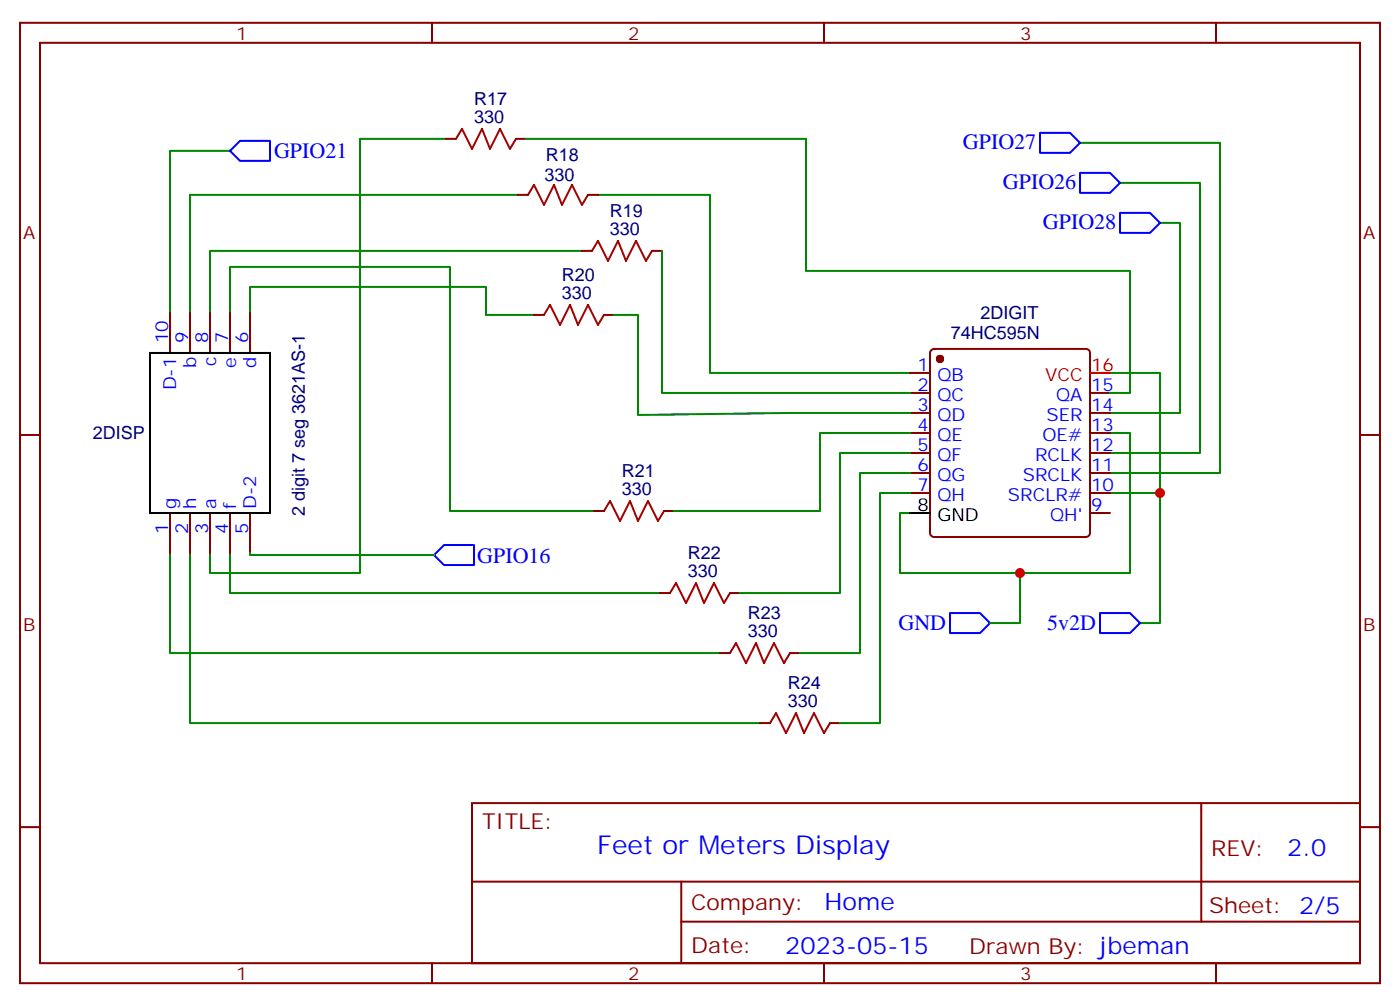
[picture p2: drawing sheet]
<svg xmlns="http://www.w3.org/2000/svg" width="247mm" height="177mm" viewBox="0 0 247 177" stroke-linecap="round" stroke-linejoin="round" font-family="sans-serif">
<g fill="none" stroke="#870000" stroke-width=".35">
<path d="M3.5 4h239.9v169.4h-239.9zM7.1 7.5h232.8v162.3h-232.8zM76.2 4v3.5M145.3 4v3.5M214.5 4v3.5M78.7 24.5h1.7M91 24.5h1.8M91.4 34.4h1.7M103.7 34.4h1.8M30 55.2v7M33.5 55.2v7M37 55.2v7"/>
<path d="M40.6 55.2v7M44.1 55.2v7M94.2 55.5h1.8M102.7 44.2h1.7M106.5 55.5h1.8M115 44.2h1.8M3.5 76.7h3.6M160.5 65.8h3.5M160.5 69.3h3.5M160.5 72.8h3.5M160.5 76.3h3.5M160.5 79.9h3.5"/>
<path d="M164.3 61.7l.4-.2h26.9a.71 .71 0 0 1 .7 .7v31.8a.76 .76 0 0 1-.7 .7h-26.9a.76 .76 0 0 1-.7-.7v-31.8zM192.3 69.3h3.5M192.3 72.8h3.5M192.3 76.3h3.5M192.3 79.9h3.5M239.9 76.7h3.5M30 90.5v7M33.5 90.5v7M37 90.5v7M40.6 90.5v7M44.1 90.5v7M104.8 90.1h1.7"/>
<path d="M117.1 90.1h1.8M160.5 83.4h3.5M160.5 86.9h3.5M192.3 83.4h3.5M192.3 86.9h3.5M192.3 90.5h3.5M116.4 104.6h1.8M127 115.1h1.8M128.8 104.6h1.7M139.3 115.1h1.8M134.1 127.5h1.7M146.4 127.5h1.8"/>
<path d="M3.5 145.8h3.6M83.3 141.6h156.6v28.2h-156.6zM83.3 155.5h156.5M120.2 155.5v14.1M211.9 141.6v20.9M239.9 145.8h3.5M76.2 169.8v3.6M120.2 162.5h119.6M145.3 169.8v3.6M214.5 169.8v3.6"/>
</g>
<g fill="none" stroke="#008700" stroke-width=".35">
<path d="M40.6 26.6h-10.6v28.6M78.7 24.5h-15.2v76.5h-26.5v-3.5M91.4 34.4h-57.9v20.8M92.8 24.5h49.4v23.3h57.1v21.5h-3.5M105.5 34.4h19.7v31.4h35.3M190.5 25.2h24.7v58.2h-19.4M197.6 32.2h14.1v47.7h-15.9M204.6 39.3h3.5v33.5h-12.3M40.6 55.2v-8.1h38.8v43h25.4M44.1 55.2v-4.6h41.6v4.9h8.5M102.7 44.2h-65.7v11M108.3 55.5h4.2v17.7l26.8-.4h21.2"/>
<path d="M116.8 44.2v25.1h43.7M160.5 76.3h-15.9v13.8h-25.7M160.5 79.9h-12.3v24.7h-17.7M195.8 76.3h3.5v24.7h-19.4v8.9h-5.3M195.8 65.8h8.8v44.1h-3.5M30 97.5v17.6h97M33.5 97.5v30h100.6M40.6 97.5v7.1h75.8M44.1 97.5v.4h32.5M160.5 90.5h-1.8v10.5h21.2M160.5 83.4h-8.8v31.7h-10.6M160.5 86.9h-5.3v40.6h-7"/>
<path d="M195.8 86.9h8.8"/>
</g>
<path d="M40.6 26.6l1.7-1.8h5.3v3.6h-5.3zM183.4 23.4h5.3l1.8 1.8-1.8 1.8h-5.3zM190.5 30.5h5.3l1.8 1.7-1.8 1.8h-5.3zM197.6 37.5h5.2l1.8 1.8-1.8 1.8h-5.2zM76.6 97.9l1.7-1.8h5.3v3.5h-5.3zM167.6 108.1h5.3l1.7 1.8-1.7 1.7h-5.3zM194 108.1h5.3l1.8 1.8-1.8 1.7h-5.3z" fill="none" stroke="#00f" stroke-width=".35"/>
<path d="M80.4 24.5l1.1-1.8 1.8 3.5 1.7-3.5 1.4 3.5 1.8-3.5 1.8 3.5 1-1.7M93.1 34.4l1.1-1.8 1.8 3.5 1.7-3.5 1.4 3.5 1.8-3.5 1.8 3.5 1-1.7M96 55.5l1-1.7 1.8 3.5 1.7-3.5 1.5 3.5 1.7-3.5 1.8 3.5 1-1.8M104.4 44.2l1.1-1.7 1.7 3.5 1.8-3.5 1.4 3.5 1.8-3.5 1.7 3.5 1.1-1.8M106.5 90.1l1.1-1.8 1.8 3.6 1.7-3.6 1.4 3.6 1.8-3.6 1.8 3.6 1-1.8M118.2 104.6l1-1.8 1.8 3.5 1.8-3.5 1.4 3.5 1.7-3.5 1.8 3.5 1.1-1.7M128.8 115.1l1-1.7 1.8 3.5 1.7-3.5 1.5 3.5 1.7-3.5 1.8 3.5 1-1.8M135.8 127.5l1.1-1.8 1.7 3.6 1.8-3.6 1.4 3.6 1.8-3.6 1.7 3.6 1.1-1.8" fill="none" stroke="#a10000" stroke-width=".35"/>
<circle cx="165.8" cy="63.3" r=".53" fill="#870000" stroke="#870000" stroke-width=".35"/>
<path d="M26.5 62.2h21.1v28.3h-21.1zM160.5 90.5h3.5" fill="none" stroke="#000" stroke-width=".35"/>
<path d="M192.3 65.8h3.5" fill="none" stroke="#f00" stroke-width=".35"/>
<g fill="#c00">
<circle cx="179.9" cy="101" r=".88"/>
<circle cx="204.6" cy="86.9" r=".88"/>
</g>
<text font-size="4.6" fill="#00f" x="105.3" y="150.6">Feet or Meters Display</text>
<g font-size="4.2" fill="#00f">
<text x="227.1" y="150.9">2.0</text>
<text x="145.4" y="160.4">Home</text>
<text x="138.5" y="168.2">2023-05-15</text>
</g>
<g font-size="3.9" fill="#00f">
<text x="48.3" y="27.9">GPIO21</text>
<text x="169.9" y="26.4">GPIO27</text>
<text x="176.9" y="33.4">GPIO26</text>
<text x="184" y="40.5">GPIO28</text>
<text x="84.2" y="99.3">GPIO16</text>
<text x="158.5" y="111">GND</text>
<text x="184.7" y="111.1">5v2D</text>
</g>
<g font-size="3.9" fill="#800">
<text x="85" y="146.2">TITLE:</text>
<text x="213.6" y="150.9">REV:</text>
<text x="121.9" y="160.4">Company:</text>
<text x="213.3" y="161">Sheet: 2/5</text>
<text x="121.9" y="168.1">Date:</text>
<text x="171" y="168.2">Drawn By: jbeman</text>
</g>
<g font-size="3.2" fill="#800">
<text x="41.6" y="7">1</text>
<text x="110.8" y="7">2</text>
<text x="179.9" y="7">3</text>
<text x="4.1" y="42.1">A</text>
<text x="240.4" y="42.1">A</text>
<text x="4.1" y="111.3">B</text>
<text x="240.4" y="111.3">B</text>
<text x="41.6" y="172.8">1</text>
<text x="110.8" y="172.8">2</text>
<text x="179.9" y="172.8">3</text>
</g>
<g font-size="3.2" fill="#000080">
<text x="83.6" y="21.7">330</text>
<text x="83.6" y="18.4">R17</text>
<text x="96.3" y="28.3">R18</text>
<text x="96" y="31.9">330</text>
<text x="107.6" y="41.4">330</text>
<text x="107.6" y="38.2">R19</text>
<text x="99.1" y="52.7">330</text>
<text x="99.1" y="49.5">R20</text>
<text x="167.7" y="59.7">74HC595N</text>
<text x="173" y="56.2">2DIGIT</text>
<text x="16.4" y="77.5">2DISP</text>
<text x="109.7" y="87.3">330</text>
<text x="109.7" y="84.1">R21</text>
<text x="53.8" y="90.9" transform="rotate(-90 53.8 90.9)">2 digit 7 seg 3621AS-1</text>
<text x="121.4" y="101.7">330</text>
<text x="121.4" y="98.5">R22</text>
<text x="131.9" y="112.3">330</text>
<text x="131.9" y="109.1">R23</text>
<text x="139" y="124.7">330</text>
<text x="139" y="121.5">R24</text>
</g>
<g font-size="3.2" fill="#00f">
<text x="29.6" y="60.5" transform="rotate(-90 29.6 60.5)">10</text>
<text x="33.2" y="60.5" transform="rotate(-90 33.2 60.5)">9</text>
<text x="34.6" y="64.9" transform="rotate(-90 34.6 64.9)">b</text>
<text x="36.7" y="60.5" transform="rotate(-90 36.7 60.5)">8</text>
<text x="38.1" y="64.6" transform="rotate(-90 38.1 64.6)">c</text>
<text x="40.2" y="60.5" transform="rotate(-90 40.2 60.5)">7</text>
<text x="41.6" y="64.8" transform="rotate(-90 41.6 64.8)">e</text>
<text x="43.7" y="60.5" transform="rotate(-90 43.7 60.5)">6</text>
<text x="45.2" y="64.9" transform="rotate(-90 45.2 64.9)">d</text>
<text x="161.9" y="65.4">1</text>
<text x="31" y="68.8" transform="rotate(-90 31 68.8)">D-1</text>
<text x="161.9" y="68.9">2</text>
<text x="165.3" y="67.2">QB</text>
<text x="165.3" y="70.7">QC</text>
<text x="186.3" y="70.7">QA</text>
<text x="192.4" y="68.9">15</text>
<text x="161.9" y="72.5">3</text>
<text x="161.9" y="76">4</text>
<text x="165.3" y="74.2">QD</text>
<text x="165.3" y="77.8">QE</text>
<text x="183.9" y="77.8">OE#</text>
<text x="184.6" y="74.2">SER</text>
<text x="192.4" y="76">13</text>
<text x="192.4" y="72.5">14</text>
<text x="161.9" y="79.5">5</text>
<text x="161.9" y="83">6</text>
<text x="165.3" y="81.3">QF</text>
<text x="182.6" y="81.3">RCLK</text>
<text x="192.4" y="83">11</text>
<text x="192.4" y="79.5">12</text>
<text x="31" y="89.7" transform="rotate(-90 31 89.7)">g</text>
<text x="34.6" y="89.7" transform="rotate(-90 34.6 89.7)">h</text>
<text x="38.1" y="89.7" transform="rotate(-90 38.1 89.7)">a</text>
<text x="41.6" y="89.7" transform="rotate(-90 41.6 89.7)">f</text>
<text x="45.2" y="89.7" transform="rotate(-90 45.2 89.7)">D-2</text>
<text x="161.9" y="86.6">7</text>
<text x="165.3" y="84.8">QG</text>
<text x="165.3" y="88.3">QH</text>
<text x="177.8" y="88.3">SRCLR#</text>
<text x="180.4" y="84.8">SRCLK</text>
<text x="192.4" y="86.6">10</text>
<text x="29.6" y="94.2" transform="rotate(-90 29.6 94.2)">1</text>
<text x="33.2" y="94.2" transform="rotate(-90 33.2 94.2)">2</text>
<text x="36.7" y="94.2" transform="rotate(-90 36.7 94.2)">3</text>
<text x="40.2" y="94.2" transform="rotate(-90 40.2 94.2)">4</text>
<text x="43.7" y="94.2" transform="rotate(-90 43.7 94.2)">5</text>
<text x="185.2" y="91.9">QH'</text>
<text x="192.4" y="90.1">9</text>
</g>
<g font-size="3.2" fill="#f00">
<text x="192.4" y="65.4">16</text>
<text x="184.4" y="67.2">VCC</text>
</g>
<g font-size="3.2">
<text x="161.9" y="90.1">8</text>
<text x="165.3" y="91.9">GND</text>
</g>
</svg>
